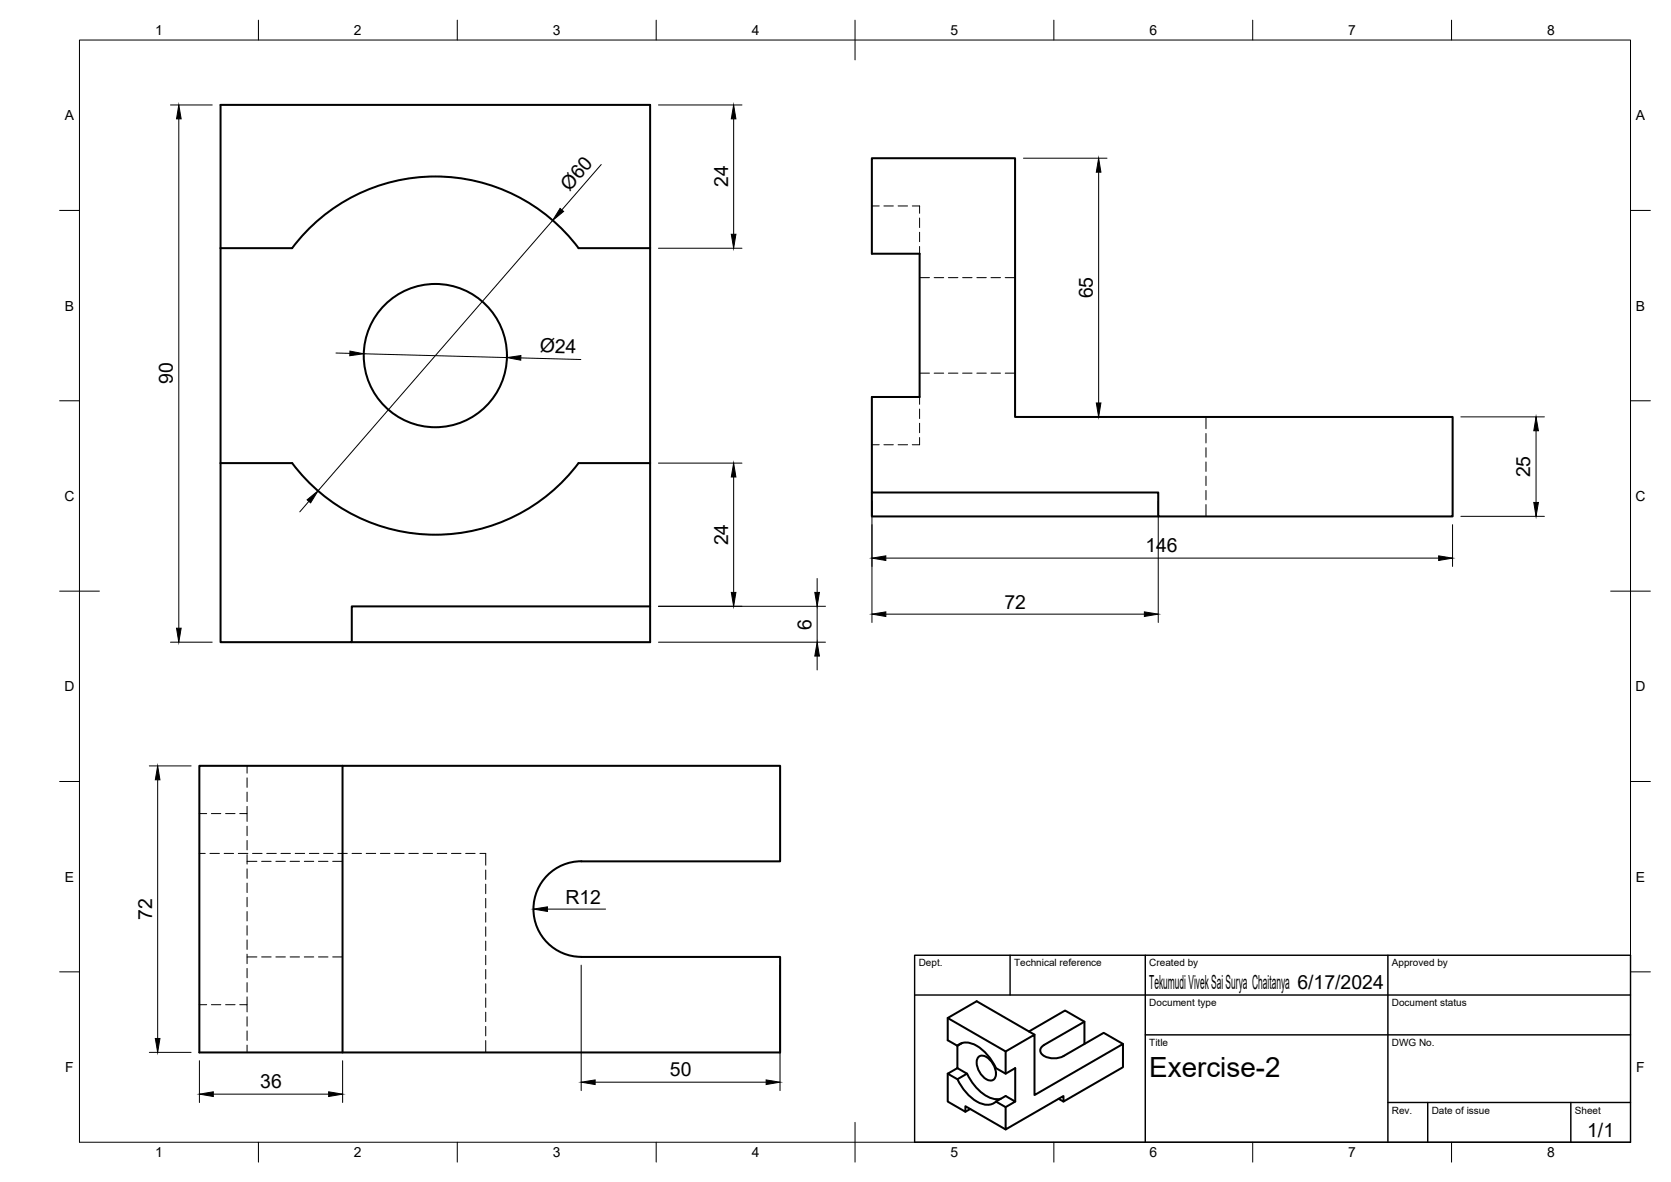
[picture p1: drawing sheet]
<svg xmlns="http://www.w3.org/2000/svg" width="420mm" height="297mm" viewBox="0 0 420 297" stroke-linecap="round" stroke-linejoin="round" font-family="sans-serif">
<!-- layer: Hidden -->
<g fill="none" stroke="#000" stroke-width=".25">
<path d="M219.2 51.8h1.9M222.2 51.8h2.4M225.8 51.8h2.4M229.4 51.8h1.8v1.8M231.2 54.8v2.4M231.2 58.4v2.3M231.2 61.9v1.9M231.2 69.8h2.5M234.9 69.8h2.4M238.5 69.8h2.4M242 69.8h2.4M245.6 69.8h2.4"/>
<path d="M249.2 69.8h2.4M252.8 69.8h2.4M231.2 99.8v1.8M231.2 93.8h2.5M234.9 93.8h2.4M238.5 93.8h2.4M242 93.8h2.4M245.6 93.8h2.4M249.2 93.8h2.4M252.8 93.8h2.4M219.2 111.8h1.9M222.2 111.8h2.4"/>
<path d="M225.8 111.8h2.4M231.2 102.8v2.4M231.2 106.4v2.3M231.2 109.9v1.9h-1.8M303.2 104.8v2.9M303.2 108.9v2.4M303.2 112.5v2.4M303.2 116.1v2.4M303.2 119.7v2.3M303.2 123.2v2.4M303.2 126.8v3M62.1 192.5v1.8"/>
<path d="M62.1 195.5v2.4M62.1 199.1v2.3M50.1 204.5h1.9M50.1 214.5h1.5M52.8 214.5h2.4M53.1 204.5h2.4M56.4 214.5h2.3M56.7 204.5h2.4M59.9 214.5h2.4M60.3 204.5h1.8v1.9M62.1 207.6v2.4M62.1 211.2v2.4"/>
<path d="M62.1 214.8v2.4M62.1 218.3v2.4M62.1 202.6v1.9M62.1 216.5h2.5M63.5 214.5h2.4M65.8 216.5h2.4M67.1 214.5h2.4M69.4 216.5h2.4M70.7 214.5h2.3M72.9 216.5h2.4M74.2 214.5h2.4M76.5 216.5h2.4"/>
<path d="M77.8 214.5h2.4M80.1 216.5h2.4M81.4 214.5h2.4M83.7 216.5h2.4M84.9 214.5h2.4M88.5 214.5h2.4M92.1 214.5h2.4M95.7 214.5h2.3M99.2 214.5h2.4M102.8 214.5h2.4M106.4 214.5h2.4M109.9 214.5h2.4"/>
<path d="M113.5 214.5h2.4M117.1 214.5h2.4M120.7 214.5h1.4v2.9M122.1 218.6v2.4M62.1 221.9v2.4M62.1 225.5v2.4M62.1 229.1v2.3M62.1 232.6v2.4M62.1 236.2v2.4M62.1 239.8v2.4M122.1 222.2v2.4M122.1 225.8v2.4"/>
<path d="M122.1 229.3v2.4M122.1 232.9v2.4M122.1 236.5v2.4M50.1 252.5h1.9M53.1 252.5h2.4M56.7 252.5h2.4M60.3 252.5h1.8v1.8M62.1 243.4v2.3M62.1 246.9v2.4M62.1 250.5v2M62.1 255.5v2.4M62.1 259.1v2.4"/>
<path d="M62.1 240.5h2.5M65.8 240.5h2.4M69.4 240.5h2.4M72.9 240.5h2.4M76.5 240.5h2.4M80.1 240.5h2.4M83.7 240.5h2.4M122.1 240.1v2.4M122.1 243.6v2.4M122.1 247.2v2.4M122.1 250.8v2.4M122.1 254.4v2.3"/>
<path d="M122.1 257.9v2.4M62.1 262.6v1.9M122.1 261.5v3"/>
</g>
<!-- layer: Visible -->
<g fill="none" stroke="#000" stroke-width=".51">
<path d="M219.2 39.8h36v65h110.1v25h-74.1v-6h-72v-24h12v-36h-12zM55.5 62.4h18a45 45 0 0 1 72 0h18M55.5 116.4h18a45 45 0 0 0 72 0h18M55.5 116.4v-90h108v135h-75M55.5 116.4v45h33v-9h75M219.2 123.8v6h72M86.1 192.5h-36v72h146.1v-24h-50.1M86.1 192.5h110.1v24h-50.1a12 12 0 0 0-12 12 12 12 0 0 0 12 12M86.1 192.5v72M238.3 255.8v5.6l2.4 1.4 1.2-.7M258.7 259.2l9.1-5.3 4.9 2.9v5.5M272.7 256.8l-10.1 5.8a1.48 1.48 0 0 0-1 1.4 1.48 1.48 0 0 0 1 1.4 5.4 5.4 0 0 0 4.8 0l10.1-5.8 4.9 2.7"/>
<path d="M238.3 269.8l2.4-1.4 2.4 1.4-2.4 1.4zM238.3 269.8v7l4.4 2.6v-1.4l10.2 5.8M240.7 268.4v-5.6a3.9 3.9 0 0 1 4.9 0 12.7 12.7 0 0 1 4.8 5.6l2.5 1.4 2.4-1.4v8.4M240.7 271.2a11 11 0 0 0 7 6.4 3.2 3.2 0 0 0 2.7-.8M243.2 269.8a11.1 11.1 0 0 0 6.9 6.4l1.5-.1M244 278.7l-1.3 .7M246.1 265.6a2.24 2.24 0 0 1 3 .9 3.9 3.9 0 0 1 .8 4.8 2.24 2.24 0 0 1-3-1 3.9 3.9 0 0 1-.8-4.7zM250.4 276.8l2.5-1.4 2.4 1.4-2.4 1.4zM252.9 269.8v-5.6l7.2-4.2v15.2l22.3-12.9v5.9l-15 8.6v-1.4l-14.5 8.4v-5.6M260.1 260l-14.5-8.4-7.3 4.2 14.6 8.4M266.2 276.1l1.2 .7"/>
<circle cx="109.5" cy="89.4" r="18"/>
</g>
<!-- layer: BORDER -->
<g fill="none" stroke="#000" stroke-width=".25">
<path d="M20 10.1h390v276.9h-390zM65 5.1v5M115 5.1v5M165 5.1v5M215 5.1v10M265 5.1v5M315 5.1v5M365 5.1v5M15 52.9h5M410 52.9h5M15 100.7h5M410 100.7h5"/>
<path d="M15 148.6h10M405 148.6h10M15 196.4h5M410 196.4h5M15 244.2h5M410 244.2h5M65 287v5M115 287v5M165 287v5M215 282.1v9.9M265 287v5M315 287v5"/>
<path d="M365 287v5"/>
</g>
<!-- layer: TITLEBLOCK -->
<path d="M230 240.1h180v46.9h-180zM230 250h180M254 240.1v9.9M288 240.1v46.9M349 240.1v46.9M288 260.1h122M349 277.1h61M359 277.1v9.9M395 277.1v9.9" fill="none" stroke="#000" stroke-width=".36"/>
<!-- layer: FD_Dimensions -->
<g fill="none" stroke="#000" stroke-width=".25">
<path d="M42.9 26.4h10.5M45 29.9v128M165.6 26.4h21M184.5 29.9v29M257.3 39.8h21M139 55.4l-59 67.9M151.2 41.3l-9.9 11.5M276.2 43.3v58M165.6 62.4h21M84.5 88.7l3.5 .1M91.5 88.9l36 1M131 89.9l15 .4"/>
<path d="M165.6 116.4h21M184.5 119.9v29M257.3 104.8h21M367.3 104.8h21M386.2 108.3v18M77.7 126l-2.3 2.6M219.2 125.9v30.5M291.2 125.9v30.5M365.2 131.9v10.5M367.3 129.8h21M165.6 152.4h42M205.5 145.4v3.5"/>
<path d="M205.5 152.4v9M222.7 140.3h139M222.7 154.3h65M42.9 161.4h10.5M165.6 161.4h42M205.5 164.9v3.5M37.5 192.5h10.5M39.6 196v65M137.6 228.5h14.7M146.1 242.6v31.5M196.1 242.6v31.5M37.5 264.5h10.5"/>
<path d="M50.1 266.6v10.5M53.6 275h29M86.1 266.6v10.5M149.6 272h43"/>
</g>
<g fill="#000" stroke="#000" stroke-width=".25">
<path d="M45 26.4l.6 3.5h-1.2zM184.5 26.4l.5 3.5h-1.1zM140.8 52.4l.9 .7-2.7 2.3zM183.9 58.9h1.1l-.5 3.5zM276.2 39.8l.6 3.5h-1.1zM88 88.2l3.5 .7-3.6 .5zM127.5 89.9l3.5-.5-.1 1.1zM184.5 116.4l.5 3.5h-1.1zM275.7 101.3h1.1l-.6 3.5zM386.2 104.8l.6 3.5h-1.1zM77.2 125.6l2.8-2.3-1.9 3.1zM219.2 140.3l3.5-.6v1.2z"/>
<path d="M361.7 139.7l3.5 .6-3.5 .6zM385.7 126.3h1.1l-.6 3.5zM44.4 157.9h1.2l-.6 3.5zM183.9 148.9h1.1l-.5 3.5zM204.9 148.9h1.1l-.5 3.5zM219.2 154.3l3.5-.5v1.1zM287.7 153.8l3.5 .5-3.5 .6zM205.5 161.4l.5 3.5h-1.1zM39.6 192.5l.6 3.5h-1.1zM134.1 228.5l3.5-.6v1.2zM39.1 261h1.1l-.6 3.5zM50.1 275l3.5-.6v1.2z"/>
<path d="M82.6 274.4l3.5 .6-3.5 .6zM146.1 272l3.5-.6v1.1zM192.6 271.4l3.5 .6-3.5 .5z"/>
</g>
<text font-size="7" x="289" y="270.6">Exercise-2</text>
<g font-size="4.9">
<text x="183.1" y="47" transform="rotate(-90 183.1 47)">24</text>
<text x="143.2" y="48.2" transform="rotate(-49 143.2 48.2)">Ø60</text>
<text x="274.8" y="75" transform="rotate(-90 274.8 75)">65</text>
<text x="135.7" y="88.5" transform="rotate(1 135.7 88.5)">Ø24</text>
<text x="43.5" y="96.6" transform="rotate(-90 43.5 96.6)">90</text>
<text x="384.8" y="120" transform="rotate(-90 384.8 120)">25</text>
<text x="183.1" y="137" transform="rotate(-90 183.1 137)">24</text>
<text x="288" y="138.8">146</text>
<text x="252.5" y="152.9">72</text>
<text x="204" y="158.2" transform="rotate(-90 204 158.2)">6</text>
<text x="142.2" y="227.1">R12</text>
<text x="38.2" y="231.2" transform="rotate(-90 38.2 231.2)">72</text>
<text x="289" y="248.5">Tekumudi Vivek Sai Surya Chaitanya 6/17/2024</text>
<text x="65.4" y="273.5">36</text>
<text x="168.4" y="270.5">50</text>
<text x="399.1" y="285.7">1/1</text>
</g>
<g font-size="3.5">
<text x="39" y="8.8">1</text>
<text x="89" y="8.8">2</text>
<text x="139" y="8.8">3</text>
<text x="189" y="8.8">4</text>
<text x="239" y="8.8">5</text>
<text x="289" y="8.8">6</text>
<text x="339" y="8.8">7</text>
<text x="389" y="8.8">8</text>
<text x="16.3" y="30.2">A</text>
<text x="411.3" y="30.2">A</text>
<text x="16.3" y="78">B</text>
<text x="411.3" y="78">B</text>
<text x="16.2" y="125.9">C</text>
<text x="411.2" y="125.9">C</text>
<text x="16.2" y="173.7">D</text>
<text x="411.2" y="173.7">D</text>
<text x="16.3" y="221.6">E</text>
<text x="411.3" y="221.6">E</text>
<text x="16.4" y="269.4">F</text>
<text x="411.4" y="269.4">F</text>
<text x="39" y="290.8">1</text>
<text x="89" y="290.8">2</text>
<text x="139" y="290.8">3</text>
<text x="189" y="290.8">4</text>
<text x="239" y="290.8">5</text>
<text x="289" y="290.8">6</text>
<text x="339" y="290.8">7</text>
<text x="389" y="290.8">8</text>
</g>
<g font-size="2.5">
<text x="231" y="242.9">Dept.</text>
<text x="255" y="242.9">Technical reference</text>
<text x="289" y="242.9">Created by</text>
<text x="350" y="242.9">Approved by</text>
<text x="289" y="252.8">Document type</text>
<text x="350" y="252.8">Document status</text>
<text x="289" y="262.9">Title</text>
<text x="350" y="262.9">DWG No.</text>
<text x="350" y="279.9">Rev.</text>
<text x="360" y="279.9">Date of issue</text>
<text x="396" y="279.9">Sheet</text>
</g>
</svg>
